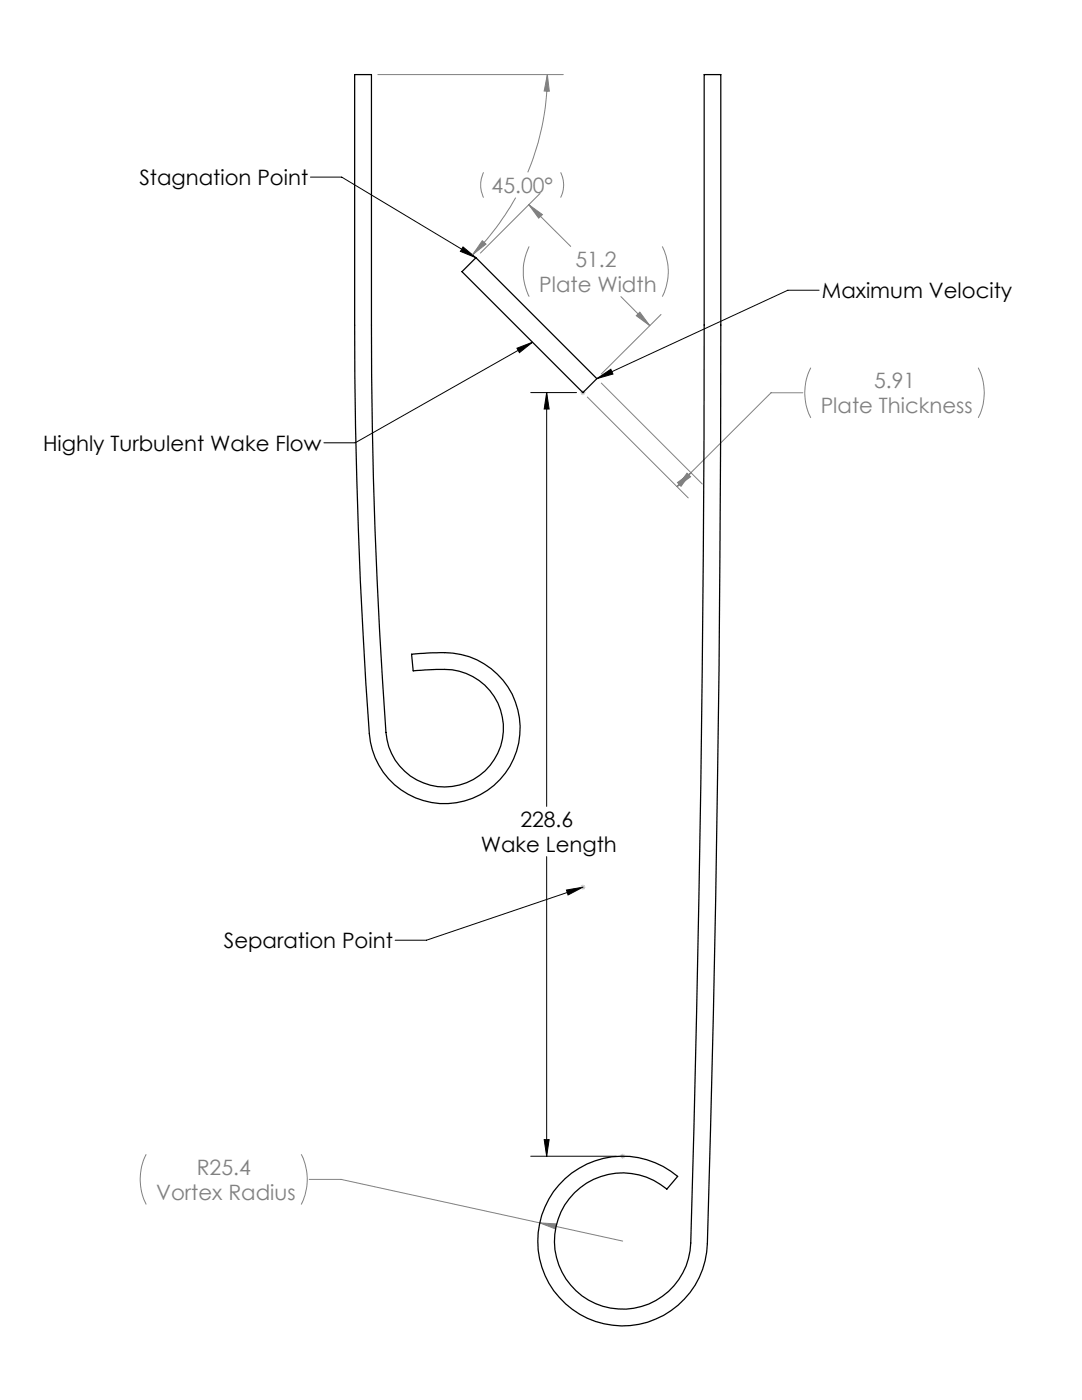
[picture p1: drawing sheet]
<svg xmlns="http://www.w3.org/2000/svg" width="216mm" height="279mm" viewBox="0 0 216 279" stroke-linecap="round" stroke-linejoin="round" font-family="sans-serif">
<g fill="none" stroke="#000" stroke-width=".2">
<path d="M61.9 35.3h6.3l26.8 16.1M92.4 49.3l2.6 2.1-3.1-1.2zM163.4 57.9h-6.2l-38.1 17.7M103.2 69.5l3.1-1.2-2.7 2.1zM105.9 78.4h9.1M106.3 68.3l-35.4 20.1h-6.3M109.1 78.4l.5 3.2h-1zM109.1 78.4v82.5M119.1 75.6l2.8-1.9 .4 .9zM109.1 171v59.8M113 177.6l3.3-.5-3 1.5zM116.3 177.1l-31.2 10.5h-6.3"/>
<path d="M105.9 230.8h17.1M108.6 227.4h1l-.5 3.4z"/>
</g>
<path d="M115.8 78.4h1M116 78l.7 .7M116.3 77.9v.9M116.7 78l-.7 .7M115.8 177.1h1M116 176.7l.7 .7M116.3 176.6v1M116.7 176.7l-.7 .7M123.7 230.8h1M123.9 230.4l.7 .7M124.2 230.3v.9M124.6 230.4l-.7 .7" fill="none" stroke="#c0c0c0" stroke-width=".2"/>
<g fill="none" stroke="#808080" stroke-width=".2">
<path d="M75.4 14.9h37M109.2 14.9l.4 3.3h-1zM109.2 14.9a50.4 50.4 0 0 1-3.9 19.5M96.5 34.4a5.9 5.9 0 0 0 0 5M102.9 39.4a51.5 51.5 0 0 1-8.6 11.4M107.8 38.6l-12 11.9M111.9 34.4a5.6 5.6 0 0 1 0 5M96.2 48l.8 .7-2.7 2.1zM105.5 40.9l2.7 1.9-.7 .7zM105.5 40.9l8.4 8.3M105.6 49.2a11.3 11.3 0 0 0 0 10M123.9 59.2l5.7 5.8"/>
<path d="M132.2 49.2a11 11 0 0 1 0 10M117.2 79.2l20.1 20.2M120 76.4l20.1 20.2M127 63l.7-.7 1.9 2.7zM131.9 62.8l-11.9 11.8M160.2 78.4h-6.4l-15.9 15.9M161.8 73.4a11 11 0 0 0 0 10M195.2 73.4a11 11 0 0 1 0 10M135.2 96.3l2.7-2-2 2.7zM137.1 94.4l.7 .7-2.7 2zM137.9 94.3l-2.8 2.8M29.2 230.4a11 11 0 0 0 0 10"/>
<path d="M60.1 230.4a11 11 0 0 1 0 10M61.7 235.4h6.4l56.1 12.3M107.7 244.1l3.3 .2-.2 1z"/>
</g>
<g fill="#000">
<path d="M92.4 49.3l2.6 2.1-3.1-1.2zM119.1 75.6l2.8-1.9 .4 .9zM103.2 69.5l3.1-1.2-2.7 2.1zM113 177.6l3.3-.5-3 1.5z"/>
<path d="M109.1 78.4l.5 3.2h-1zM108.6 227.4h1l-.5 3.4z"/>
</g>
<path d="M96.2 48l.8 .7-2.7 2.1zM109.2 14.9l.4 3.3h-1zM127 63l.7-.7 1.9 2.7zM105.5 40.9l2.7 1.9-.7 .7zM137.1 94.4l.7 .7-2.7 2zM135.2 96.3l2.7-2-2 2.7zM107.7 244.1l3.1 1.2 .2-1z" fill="#808080"/>
<path d="M70.8 14.9h3.3a2404.3 2404.3 0 0 0 .4 80.5 947.6 947.6 0 0 0 2.7 52.2 11.7 11.7 0 0 0 13.3 9.3 11.7 11.7 0 0 0 9.9-12.9 11.7 11.7 0 0 0-12.5-10.4l-5.5 .3-.3-3.3 .8-.1a36.6 36.6 0 0 1 9.1 .1 15.1 15.1 0 0 1 11.7 16.6 15.1 15.1 0 0 1-15.4 13.2 15.1 15.1 0 0 1-14.6-14 1150.4 1150.4 0 0 1-2.9-81.5zM140.5 14.9h3.3v72.9l-.3 45.8-1.2 68.8-1.2 45.8a16.9 16.9 0 0 1-21.2 15.8 16.9 16.9 0 0 1-10.7-24.2 16.9 16.9 0 0 1 26-5l-2.1 2.5a13.6 13.6 0 0 0-20.9 4.1 13.6 13.6 0 0 0 8.6 19.4 13.6 13.6 0 0 0 17-12.7l1.2-45.8 1.1-68.7 .4-45.8zM95 51.4l24.1 24.2-2.8 2.8-24.1-24.2z" fill="none" stroke="#000" stroke-width=".25"/>
<g font-size="4.2">
<text x="27.8" y="36.9">Stagnation Point</text>
<text x="164" y="59.6">Maximum Velocity</text>
<text x="8.6" y="89.9">Highly Turbulent Wake Flow</text>
<text x="103.8" y="165">228.6</text>
<text x="95.9" y="170">Wake Length</text>
<text x="44.7" y="189.2">Separation Point</text>
</g>
<g font-size="4.2" fill="#808080">
<text x="98.1" y="38.5">45.00°</text>
<text x="114.8" y="53.3">51.2</text>
<text x="107.6" y="58.3">Plate Width</text>
<text x="174.4" y="77.5">5.91</text>
<text x="163.8" y="82.5">Plate Thickness</text>
<text x="31.2" y="239.4">Vortex Radius</text>
<text x="39.3" y="234.4">R25.4</text>
</g>
</svg>
